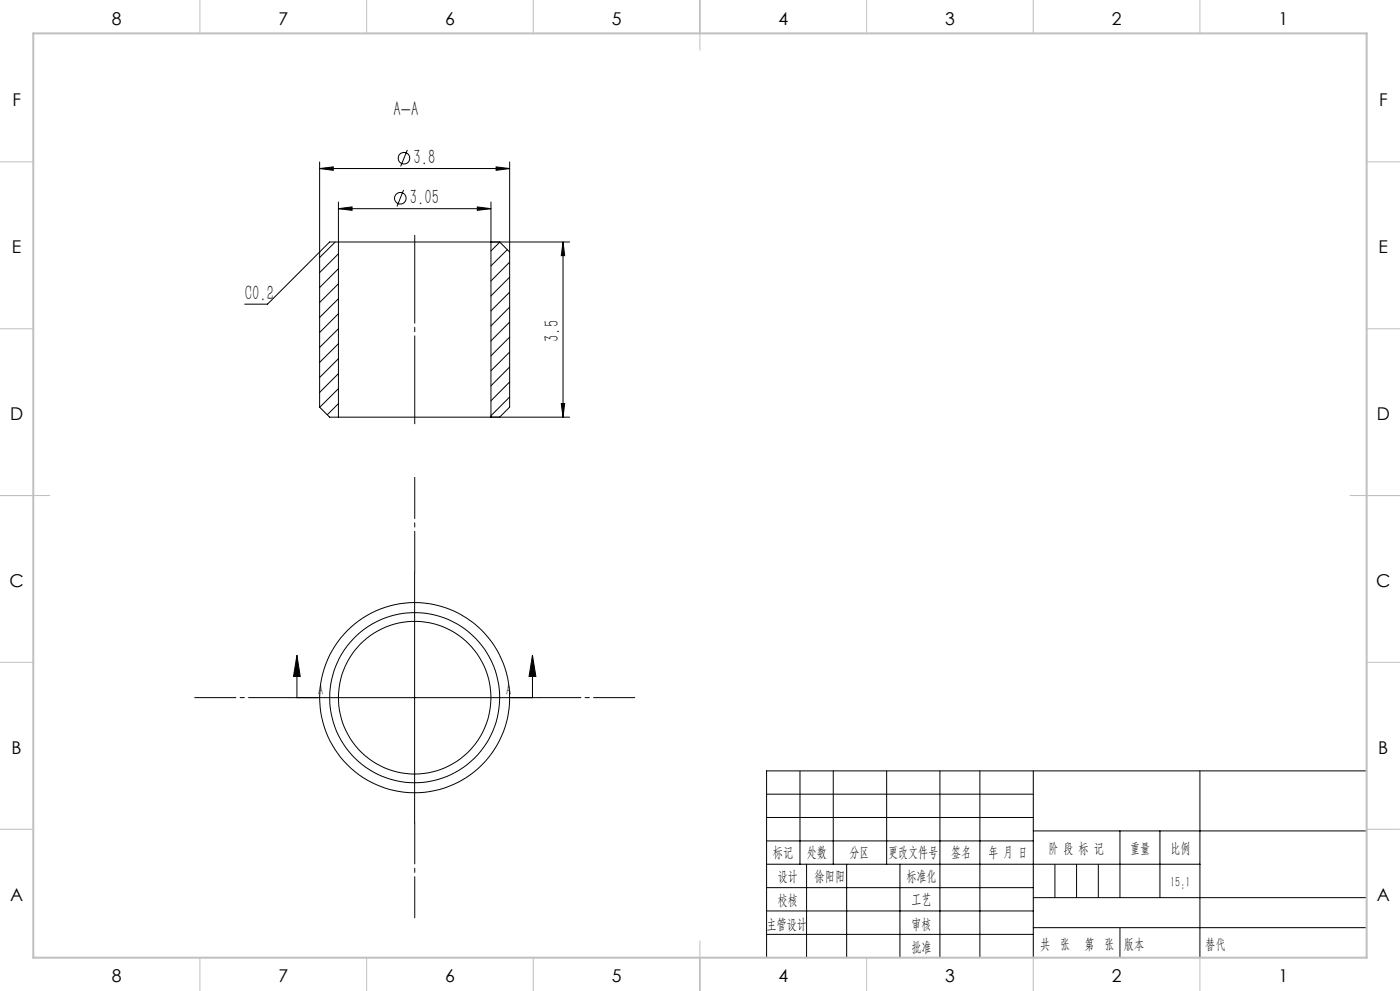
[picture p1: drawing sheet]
<svg xmlns="http://www.w3.org/2000/svg" width="420mm" height="297mm" viewBox="0 0 420 297" stroke-linecap="round" stroke-linejoin="round" font-family="sans-serif">
<g fill="none" stroke="#000" stroke-width=".3">
<path d="M95.9 50.5l4.1-.5v1zM95.9 48.5v73.5l3 3h2.6M95.9 50.5h57M121.1 56.9l-2 5M122.2 44.9l-2 5M148.8 50l4.1 .5-4.1 .5zM152.9 48.5v73.5l-3 3M100.6 72.5l-4.7 4.7M101.5 62.5l4.1-.5v1zM101.5 60.5v64.5M101.5 62.5h45.8M101.5 76.1l-5.6 5.6"/>
<path d="M143.2 62l4.1 .5-4.1 .5zM147.3 60.5v64.5M149.9 72.5l3 3M149.9 72.6l-2.6 2.6M152.2 74.8l-4.9 4.9M152.9 78.6l-5.6 5.6M168.9 72.5l.5 4.1h-1zM168.9 72.5v52.5M170.9 72.5h-72l-18.6 18.7h-6.9M101.5 80.5l-5.6 5.7M101.5 85.1l-5.6 5.6M101.5 89.5l-5.6 5.6"/>
<path d="M101.5 94l-5.6 5.7M101.5 98.5l-5.6 5.6M152.9 83.1l-5.6 5.6M152.9 87.6l-5.6 5.6M152.9 92l-5.6 5.7M152.9 96.5l-5.6 5.7M101.5 103l-5.6 5.6M101.5 107.5l-5.6 5.6M101.5 112l-5.6 5.6M101.5 116.5l-5.6 5.6M152.9 101l-5.6 5.6M152.9 105.5l-5.6 5.6"/>
<path d="M152.9 110l-5.6 5.6M152.9 114.5l-5.6 5.6M152.9 119l-5.6 5.6M101.5 125h45.8M101.5 121l-3.3 3.3M168.4 121h1l-.5 4zM170.9 125h-23.6M124.4 171.6v75M89.1 196.4l1 6.3h-2zM89.1 196.4v12.7M159.7 196.4l1.1 6.3h-2.1zM159.7 196.4v12.7"/>
<path d="M86.9 209.1h75M230 238h80M240 231v28M250 231v28M266 231v28M282 231v56M294 231v56M310 231v56M360 231v56M410 231h-180v56M230 245h80M230 252h80"/>
<path d="M230 259h130M242 259v28M254 259v28M270 259v28M310 249h100M336 249v20M348 249v20M230 266h80M230 273h80M310 269h100M310 278h100M230 280h80"/>
<circle cx="120.1" cy="59.4" r="1.73"/>
<circle cx="121.2" cy="47.4" r="1.74"/>
<circle cx="124.4" cy="209.1" r="25.5"/>
<circle cx="124.4" cy="209.1" r="22.9"/>
<circle cx="124.4" cy="209.1" r="28.5"/>
</g>
<path d="M124.4 171.6v-28.5M86.9 209.1h-28.5M161.9 209.1h28.5M124.4 246.6v28.5" fill="none" stroke="#000" stroke-width=".3" stroke-dasharray="30.5 1.3 1.3 1.3" stroke-dashoffset="18.1"/>
<path d="M124.4 70.5v56.5" fill="none" stroke="#000" stroke-width=".3" stroke-dasharray="30.5 1.3 1.3 1.3" stroke-dashoffset="4.1"/>
<path d="M316.5 259v10M323 259v10M329.5 259v10M336 278v9" fill="none" stroke="#0a0605" stroke-width=".3"/>
<g fill="none" stroke="#c0c0c0" stroke-width=".3">
<path d="M60 0v10M110 0v10M160 0v10M210 0v15M260 0v10M310 0v10M360 0v10M0 48.5h10M410 48.5h10M0 98.5h10M410 98.5h10M0 148.5h15"/>
<path d="M405 148.5h15M0 198.5h10M410 198.5h10M0 248.5h10M410 248.5h10M60 287v10M110 287v10M160 287v10M210 282v15M260 287v10M310 287v10M360 287v10"/>
</g>
<path d="M10 10h400v277h-400z" fill="none" stroke="#c0c0c0" stroke-width=".6"/>
<g fill="#000">
<path d="M95.9 50.5l4.1-.5v1zM148.8 50l4.1 .5-4.1 .5z"/>
<path d="M101.5 62.5l4.1-.5v1zM143.2 62l4.1 .5-4.1 .5z"/>
<path d="M168.9 72.5l.5 4.1h-1zM168.4 121h1l-.5 4z"/>
<path d="M159.7 196.4l1.1 6.3h-2.1zM89.1 196.4l1 6.3h-2z"/>
</g>
<g font-size="6.3">
<text x="118.1" y="34.9">A-A</text>
<text x="124.1" y="49.3">3.8</text>
<text x="123" y="61.3">3.05</text>
<text x="73.4" y="89.9">C0.2</text>
<text x="167.7" y="102.5" transform="rotate(-90 167.7 102.5)">3.5</text>
</g>
<g font-size="5.3">
<text x="33.5" y="7.4">8</text>
<text x="83.5" y="7.4">7</text>
<text x="133.5" y="7.4">6</text>
<text x="183.5" y="7.4">5</text>
<text x="233.5" y="7.4">4</text>
<text x="283.5" y="7.4">3</text>
<text x="333.5" y="7.4">2</text>
<text x="383.5" y="7.4">1</text>
<text x="3.7" y="31.7">F</text>
<text x="413.7" y="31.7">F</text>
<text x="3.6" y="75.9">E</text>
<text x="413.6" y="75.9">E</text>
<text x="3" y="125.9">D</text>
<text x="413" y="125.9">D</text>
<text x="2.8" y="175.9">C</text>
<text x="412.8" y="175.9">C</text>
<text x="3.5" y="225.9">B</text>
<text x="413.5" y="225.9">B</text>
<text x="3" y="270.2">A</text>
<text x="413" y="270.2">A</text>
<text x="33.5" y="294.4">8</text>
<text x="83.5" y="294.4">7</text>
<text x="133.5" y="294.4">6</text>
<text x="183.5" y="294.4">5</text>
<text x="233.5" y="294.4">4</text>
<text x="283.5" y="294.4">3</text>
<text x="333.5" y="294.4">2</text>
<text x="383.5" y="294.4">1</text>
</g>
<g font-size="4.4">
<text x="95.4" y="208.4">A</text>
<text x="151.9" y="208.4">A</text>
<text x="231.9" y="256.9">标记</text>
<text x="242.1" y="256.9">处数</text>
<text x="254.9" y="256.9">分区</text>
<text x="266.5" y="256.9">更改文件号</text>
<text x="285.4" y="256.9">签名</text>
<text x="296.5" y="256.9">年 月 日</text>
<text x="314.5" y="255.6">阶 段 标 记</text>
<text x="339" y="255.6">重量</text>
<text x="351.1" y="255.6">比例</text>
<text x="233.3" y="263.9">设计</text>
<text x="244.4" y="263.9">徐阳阳</text>
<text x="271.9" y="263.9">标准化</text>
<text x="351" y="265.7">15:1</text>
<text x="233.3" y="271.1">校核</text>
<text x="273.4" y="271">工艺</text>
<text x="229.9" y="278.3">主管设计</text>
<text x="273.4" y="278.3">审核</text>
<text x="273.4" y="285.2">批准</text>
<text x="312.1" y="284.4">共 张</text>
<text x="325.3" y="284.4">第 张</text>
<text x="337.2" y="284.4">版本</text>
</g>
<text font-size="4.4" fill="#0a0605" x="361.6" y="284.4">替代</text>
</svg>
